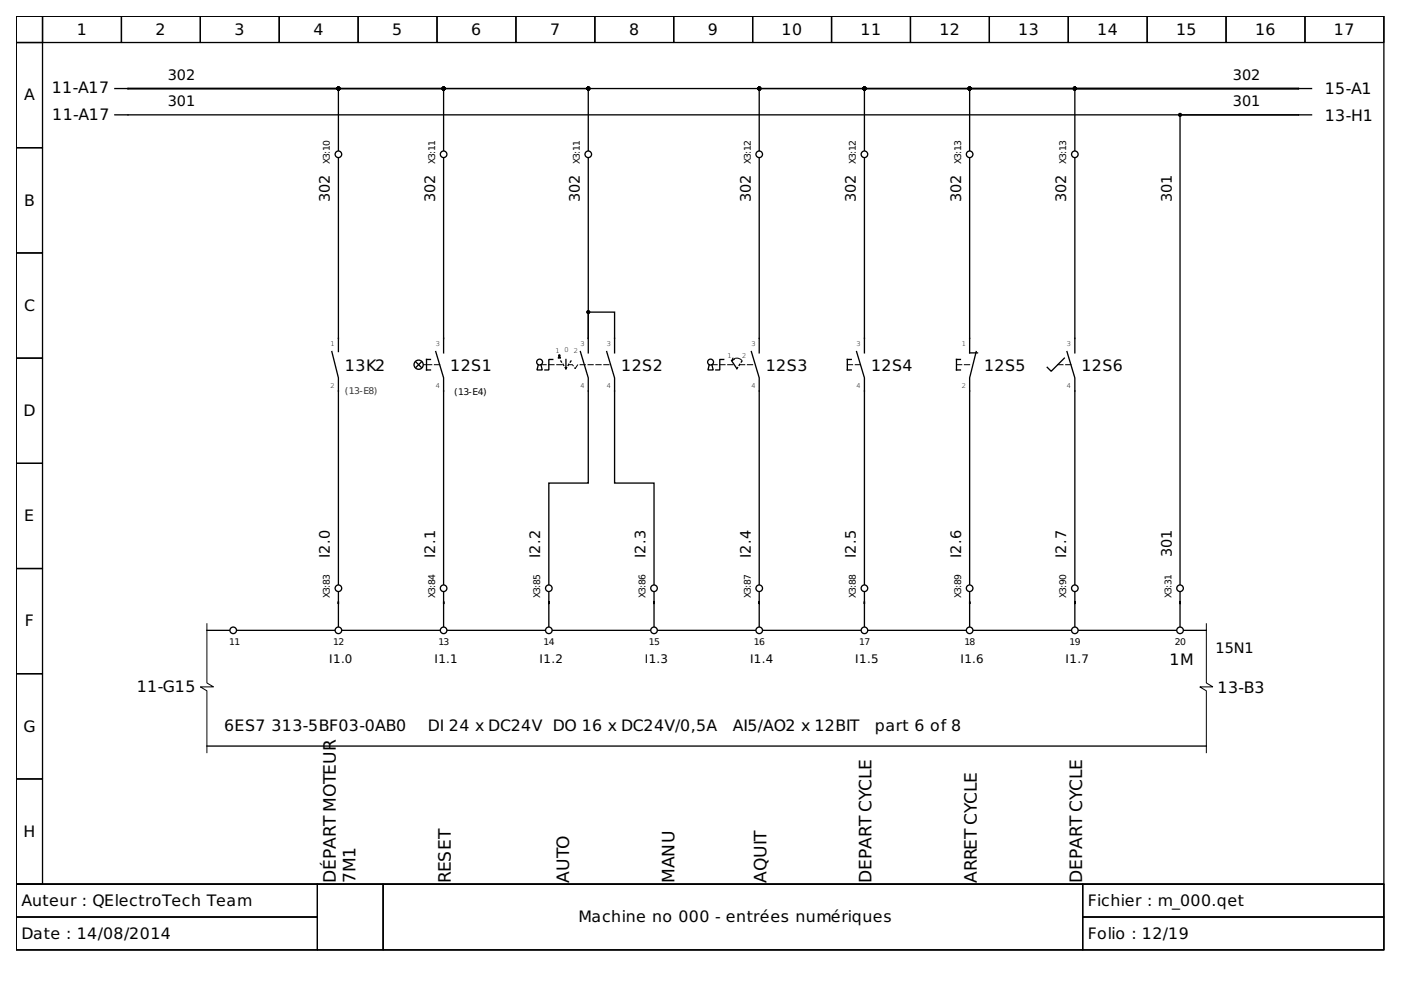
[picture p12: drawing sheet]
<svg xmlns="http://www.w3.org/2000/svg" width="297mm" height="210mm" viewBox="0 0 297 210" stroke-linecap="round" stroke-linejoin="round" font-family="sans-serif">
<g fill="none" stroke="#000" stroke-width=".28">
<path d="M3.4 3.4h290v184.1h-290zM3.4 3.4h5.6v5.6h-5.6zM3.4 9h5.6v22.3h-5.6zM9 3.4h16.7v5.6h-16.7zM24.4 18.8h2.7M25.7 3.4h16.8v5.6h-16.8zM27.1 18.8h248.2M27.1 18.8h97.6v13.1M27.1 18.8h67v13.1M27.1 18.8h44.6v13.1M42.5 3.4h16.7v5.6h-16.7zM59.2 3.4h16.7v5.6h-16.7z"/>
<path d="M75.9 3.4h16.8v5.6h-16.8zM92.7 3.4h16.7v5.6h-16.7zM109.4 3.4h16.7v5.6h-16.7zM126.1 3.4h16.7v5.6h-16.7zM142.8 3.4h16.8v5.6h-16.8zM159.6 3.4h16.7v5.6h-16.7zM176.3 3.4h16.7v5.6h-16.7zM193 3.4h16.8v5.6h-16.8zM209.8 3.4h16.7v5.6h-16.7zM226.5 3.4h16.7v5.6h-16.7zM243.2 3.4h16.8v5.6h-16.8zM260 3.4h16.7v5.6h-16.7z"/>
<path d="M275.3 18.8h-47.4v13.1M275.3 18.8h-69.7v13.1M275.3 18.8h-92v13.1M275.3 18.8h-114.3v13.1M275.3 18.8h2.8M276.7 3.4h16.7v5.6h-16.7zM3.4 31.3h5.6v22.3h-5.6zM24.4 24.4h250.9M71.7 33.6v40.9M94.1 33.6v41.2M124.7 33.6v38.1M161 33.6v41.2"/>
<path d="M183.3 33.6v41.2M205.6 33.6v41.2h1.7M227.9 33.6v41.2M275.3 24.4h-25.1v99.5M275.3 24.4h2.8M3.4 53.6h5.6v22.3h-5.6zM3.4 75.9h5.6v22.3h-5.6zM70.4 74.5l1.3 5.6v43.8M88.2 76.8l1.1 1.1M89.3 76.8l-1.1 1.1M91.3 76.2h-.9v2.2h.9M92.4 74.5l1.7 5.6v43.8"/>
<path d="M114.1 77.3l-.2 1.1h1.1l-.3-1.1M117.2 76.2h-.8v2.2h-.9M120 76.2v2M123.1 74.5l1.6 5.6v22.3h-8.3v21.5M124.7 71.7v3.1M124.7 71.7v-5.5h5.6v8.6M128.6 74.5l1.7 5.6v22.3h8.4v21.5M150.4 77.3l-.3 1.1h1.1l-.3-1.1M153.4 76.2h-.8v2.2h-.8M155.1 76.5l1.1 1.7M159.3 74.5l1.7 5.6v43.8M180.5 76.2h-.8v2.2h.8"/>
<path d="M181.6 74.5l1.7 5.6v43.8M203.6 76.2h-.8v2.2h.8M207 74.5l-1.4 5.6v43.8M225.7 75.9l-2.8 2.8-.9-.8M226.2 74.5l1.7 5.6v43.8M3.4 98.2h5.6v22.3h-5.6zM3.4 120.5h5.6v22.3h-5.6zM43.9 133.6h4.7M50.3 133.6h20.6M71.7 125.6v7.2M72.6 133.6h20.6M94.1 125.6v7.2"/>
<path d="M94.9 133.6h20.6M116.4 125.6v7.2M117.2 133.6h20.6M138.7 125.6v7.2M139.5 133.6h20.6M161 125.6v7.2M161.8 133.6h20.6M183.3 125.6v7.2M184.1 133.6h20.6M205.6 125.6v7.2M206.4 133.6h20.7M227.9 125.6v7.2"/>
<path d="M228.7 133.6h20.7M250.2 125.6v7.2M251 133.6h4.8M3.4 142.8h5.6v22.4h-5.6zM43.9 158.2h211.9M3.4 165.2h5.6v22.3h-5.6zM3.4 187.5h290v13.9h-290z"/>
<circle cx="71.7" cy="32.7" r=".7"/>
<circle cx="94.1" cy="32.7" r=".7"/>
<circle cx="124.7" cy="32.7" r=".7"/>
<circle cx="161" cy="32.7" r=".7"/>
<circle cx="183.3" cy="32.7" r=".7"/>
<circle cx="205.6" cy="32.7" r=".7"/>
<circle cx="227.9" cy="32.7" r=".7"/>
<circle cx="88.8" cy="77.3" r=".98"/>
<circle cx="114.4" cy="76.8" r=".62"/>
<circle cx="118.6" cy="75.4" r=".14"/>
<circle cx="150.7" cy="76.8" r=".62"/>
<circle cx="49.4" cy="133.6" r=".7"/>
<circle cx="71.7" cy="124.7" r=".7"/>
<circle cx="71.7" cy="133.6" r=".7"/>
<circle cx="94.1" cy="133.6" r=".7"/>
<circle cx="94.1" cy="124.7" r=".7"/>
<circle cx="116.4" cy="133.6" r=".7"/>
<circle cx="116.4" cy="124.7" r=".7"/>
<circle cx="138.7" cy="133.6" r=".7"/>
<circle cx="138.7" cy="124.7" r=".7"/>
<circle cx="161" cy="133.6" r=".7"/>
<circle cx="161" cy="124.7" r=".7"/>
<circle cx="183.3" cy="133.6" r=".7"/>
<circle cx="183.3" cy="124.7" r=".7"/>
<circle cx="205.6" cy="133.6" r=".7"/>
<circle cx="205.6" cy="124.7" r=".7"/>
<circle cx="227.9" cy="133.6" r=".7"/>
<circle cx="227.9" cy="124.7" r=".7"/>
<circle cx="250.2" cy="133.6" r=".7"/>
<circle cx="250.2" cy="124.7" r=".7"/>
</g>
<path d="M89.9 77.3h.5M155.4 75.9l-.3 .6 .6-.3M157.2 76.4a1.39 1.39 0 0 0-2.1 .1M43.9 132.3v12.5l1.4 .8h-2.8l1.4 .9v13.1M255.8 132.3v12.5l1.4 .8h-2.8l1.4 .9v13.1M3.4 187.5h63.9v6.9h-63.9zM3.4 194.4h63.9v7h-63.9zM67.3 187.5h13.9v13.9h-13.9zM81.2 187.5h148.4v13.9h-148.4zM229.6 187.5h63.8v6.9h-63.8zM229.6 194.4h63.8v7h-63.8z" fill="none" stroke="#000" stroke-width=".21"/>
<g fill="#000" stroke="#000" stroke-width=".28">
<circle cx="71.7" cy="18.8" r=".28"/>
<circle cx="94.1" cy="18.8" r=".28"/>
<circle cx="124.7" cy="18.8" r=".28"/>
<circle cx="161" cy="18.8" r=".28"/>
<circle cx="183.3" cy="18.8" r=".28"/>
<circle cx="205.6" cy="18.8" r=".28"/>
<circle cx="227.9" cy="18.8" r=".28"/>
<circle cx="250.2" cy="24.4" r=".28"/>
<circle cx="124.7" cy="66.2" r=".28"/>
</g>
<path d="M90.4 77.3h2.8M114.7 77.3h4.7M120.5 77.3h.9l.5 .9 .6-.9h7M150.9 77.3h4.8M156.8 77.3h3.3M179.7 77.3h2.7M202.8 77.3h3.3M224.3 77.3h2.8" fill="none" stroke="#000" stroke-width=".21" stroke-dasharray="1.1 .6"/>
<path d="M120 78.2l1.1-1.7M120 78.2l-1.1-1.7M156.2 78.2l1.1-1.7" fill="none" stroke="#000" stroke-width=".28" stroke-dasharray=".3 .6"/>
<path d="M118.6 75.4l.3 .5h-.6z" fill="#000" stroke="#000" stroke-width=".21"/>
<g font-size="3.6">
<text x="71.2" y="187.2" transform="rotate(-90 71.2 187.2)">DÉPART MOTEUR</text>
<text x="75.4" y="187.2" transform="rotate(-90 75.4 187.2)">7M1</text>
<text x="95.6" y="187.2" transform="rotate(-90 95.6 187.2)">RESET</text>
<text x="120.7" y="187.2" transform="rotate(-90 120.7 187.2)">AUTO</text>
<text x="143" y="187.2" transform="rotate(-90 143 187.2)">MANU</text>
<text x="162.5" y="187.2" transform="rotate(-90 162.5 187.2)">AQUIT</text>
<text x="184.8" y="187.2" transform="rotate(-90 184.8 187.2)">DEPART CYCLE</text>
<text x="207.1" y="187.2" transform="rotate(-90 207.1 187.2)">ARRET CYCLE</text>
<text x="229.4" y="187.2" transform="rotate(-90 229.4 187.2)">DEPART CYCLE</text>
</g>
<g font-size="3.3">
<text x="16.3" y="7.3">1</text>
<text x="33" y="7.3">2</text>
<text x="49.7" y="7.3">3</text>
<text x="66.5" y="7.3">4</text>
<text x="83.2" y="7.3">5</text>
<text x="99.9" y="7.3">6</text>
<text x="116.6" y="7.3">7</text>
<text x="133.4" y="7.3">8</text>
<text x="150.1" y="7.3">9</text>
<text x="165.7" y="7.3">10</text>
<text x="182.4" y="7.3">11</text>
<text x="199.2" y="7.3">12</text>
<text x="215.9" y="7.3">13</text>
<text x="232.6" y="7.3">14</text>
<text x="249.4" y="7.3">15</text>
<text x="266.1" y="7.3">16</text>
<text x="282.8" y="7.3">17</text>
<text x="5.1" y="21.3">A</text>
<text x="11" y="19.8">11-A17</text>
<text x="280.9" y="20">15-A1</text>
<text x="11.1" y="25.4">11-A17</text>
<text x="280.9" y="25.6">13-H1</text>
<text x="5.1" y="43.6">B</text>
<text x="5.1" y="65.9">C</text>
<text x="73.1" y="78.6">13K2</text>
<text x="95.4" y="78.6">12S1</text>
<text x="131.7" y="78.6">12S2</text>
<text x="162.4" y="78.6">12S3</text>
<text x="184.7" y="78.6">12S4</text>
<text x="208.6" y="78.6">12S5</text>
<text x="229.3" y="78.6">12S6</text>
<text x="5" y="88.2">D</text>
<text x="5.1" y="110.5">E</text>
<text x="5.3" y="132.8">F</text>
<text x="248" y="141">1M</text>
<text x="29" y="146.8">11-G15</text>
<text x="258.1" y="146.8">13-B3</text>
<text x="5" y="155.1">G</text>
<text x="47.5" y="155">6ES7</text>
<text x="57.5" y="155">313-5BF03-0AB0</text>
<text x="90.7" y="155">DI 24 x DC24V DO 16 x DC24V/0,5A</text>
<text x="155.4" y="155">AI5/AO2 x 12BIT</text>
<text x="185.5" y="155">part 6 of 8</text>
<text x="5" y="177.4">H</text>
<text x="4.6" y="192.1">Auteur : QElectroTech Team</text>
<text x="122.6" y="195.5">Machine no 000 - entrées numériques</text>
<text x="230.7" y="192.1">Fichier : m_000.qet</text>
<text x="4.6" y="199">Date : 14/08/2014</text>
<text x="230.7" y="199">Folio : 12/19</text>
</g>
<g font-size="3.1">
<text x="35.5" y="17">302</text>
<text x="261.4" y="17">302</text>
<text x="35.5" y="22.5">301</text>
<text x="261.4" y="22.5">301</text>
<text x="69.9" y="42.9" transform="rotate(-90 69.9 42.9)">302</text>
<text x="92.2" y="42.9" transform="rotate(-90 92.2 42.9)">302</text>
<text x="122.9" y="42.9" transform="rotate(-90 122.9 42.9)">302</text>
<text x="159.2" y="42.9" transform="rotate(-90 159.2 42.9)">302</text>
<text x="181.5" y="42.9" transform="rotate(-90 181.5 42.9)">302</text>
<text x="203.8" y="42.9" transform="rotate(-90 203.8 42.9)">302</text>
<text x="226.1" y="42.9" transform="rotate(-90 226.1 42.9)">302</text>
<text x="248.4" y="42.9" transform="rotate(-90 248.4 42.9)">301</text>
<text x="69.9" y="118.2" transform="rotate(-90 69.9 118.2)">I2.0</text>
<text x="92.2" y="118.2" transform="rotate(-90 92.2 118.2)">I2.1</text>
<text x="114.6" y="118.2" transform="rotate(-90 114.6 118.2)">I2.2</text>
<text x="136.9" y="118.2" transform="rotate(-90 136.9 118.2)">I2.3</text>
<text x="159.2" y="118.2" transform="rotate(-90 159.2 118.2)">I2.4</text>
<text x="181.5" y="118.2" transform="rotate(-90 181.5 118.2)">I2.5</text>
<text x="203.8" y="118.2" transform="rotate(-90 203.8 118.2)">I2.6</text>
<text x="226.1" y="118.2" transform="rotate(-90 226.1 118.2)">I2.7</text>
<text x="248.4" y="118.2" transform="rotate(-90 248.4 118.2)">301</text>
<text x="257.7" y="138.5">15N1</text>
</g>
<g font-size="2.5">
<text x="69.8" y="140.6">I1.0</text>
<text x="92.1" y="140.6">I1.1</text>
<text x="114.4" y="140.6">I1.2</text>
<text x="136.7" y="140.6">I1.3</text>
<text x="159" y="140.6">I1.4</text>
<text x="181.3" y="140.6">I1.5</text>
<text x="203.6" y="140.6">I1.6</text>
<text x="225.9" y="140.6">I1.7</text>
</g>
<g font-size="2">
<text x="69.9" y="34.8" transform="rotate(-90 69.9 34.8)">X3:10</text>
<text x="92.3" y="34.8" transform="rotate(-90 92.3 34.8)">X3:11</text>
<text x="122.9" y="34.8" transform="rotate(-90 122.9 34.8)">X3:11</text>
<text x="159.2" y="34.8" transform="rotate(-90 159.2 34.8)">X3:12</text>
<text x="181.5" y="34.8" transform="rotate(-90 181.5 34.8)">X3:12</text>
<text x="203.8" y="34.8" transform="rotate(-90 203.8 34.8)">X3:13</text>
<text x="226.1" y="34.8" transform="rotate(-90 226.1 34.8)">X3:13</text>
<text x="96.3" y="83.7">(13-E4)</text>
<text x="69.9" y="126.8" transform="rotate(-90 69.9 126.8)">X3:83</text>
<text x="92.3" y="126.8" transform="rotate(-90 92.3 126.8)">X3:84</text>
<text x="114.6" y="126.8" transform="rotate(-90 114.6 126.8)">X3:85</text>
<text x="136.9" y="126.8" transform="rotate(-90 136.9 126.8)">X3:86</text>
<text x="159.2" y="126.8" transform="rotate(-90 159.2 126.8)">X3:87</text>
<text x="181.5" y="126.8" transform="rotate(-90 181.5 126.8)">X3:88</text>
<text x="203.8" y="126.8" transform="rotate(-90 203.8 126.8)">X3:89</text>
<text x="226.1" y="126.8" transform="rotate(-90 226.1 126.8)">X3:90</text>
<text x="248.4" y="126.8" transform="rotate(-90 248.4 126.8)">X3:31</text>
<text x="48.6" y="136.7">11</text>
<text x="70.6" y="136.7">12</text>
<text x="92.9" y="136.7">13</text>
<text x="115.2" y="136.7">14</text>
<text x="137.6" y="136.7">15</text>
<text x="159.9" y="136.7">16</text>
<text x="182.2" y="136.7">17</text>
<text x="204.5" y="136.7">18</text>
<text x="226.8" y="136.7">19</text>
<text x="249.1" y="136.7">20</text>
</g>
<text font-size="2" fill="#31363b" x="73.1" y="83.6">(13-E8)</text>
<g font-size="1.4">
<text x="70.1" y="73.4">1</text>
<text x="92.4" y="73.4">3</text>
<text x="117.8" y="74.8">1</text>
<text x="119.7" y="74.5">0</text>
<text x="121.7" y="74.8">2</text>
<text x="123.1" y="73.4">3</text>
<text x="128.6" y="73.4">3</text>
<text x="154.3" y="75.9">1</text>
<text x="157.3" y="75.9">2</text>
<text x="159.3" y="73.4">3</text>
<text x="181.6" y="73.4">3</text>
<text x="203.9" y="73.4">1</text>
<text x="226.2" y="73.4">3</text>
<text x="70.1" y="82.3">2</text>
<text x="92.4" y="82.3">4</text>
<text x="123.1" y="82.3">4</text>
<text x="128.6" y="82.3">4</text>
<text x="159.3" y="82.3">4</text>
<text x="181.6" y="82.3">4</text>
<text x="203.9" y="82.3">2</text>
<text x="226.2" y="82.3">4</text>
</g>
</svg>
